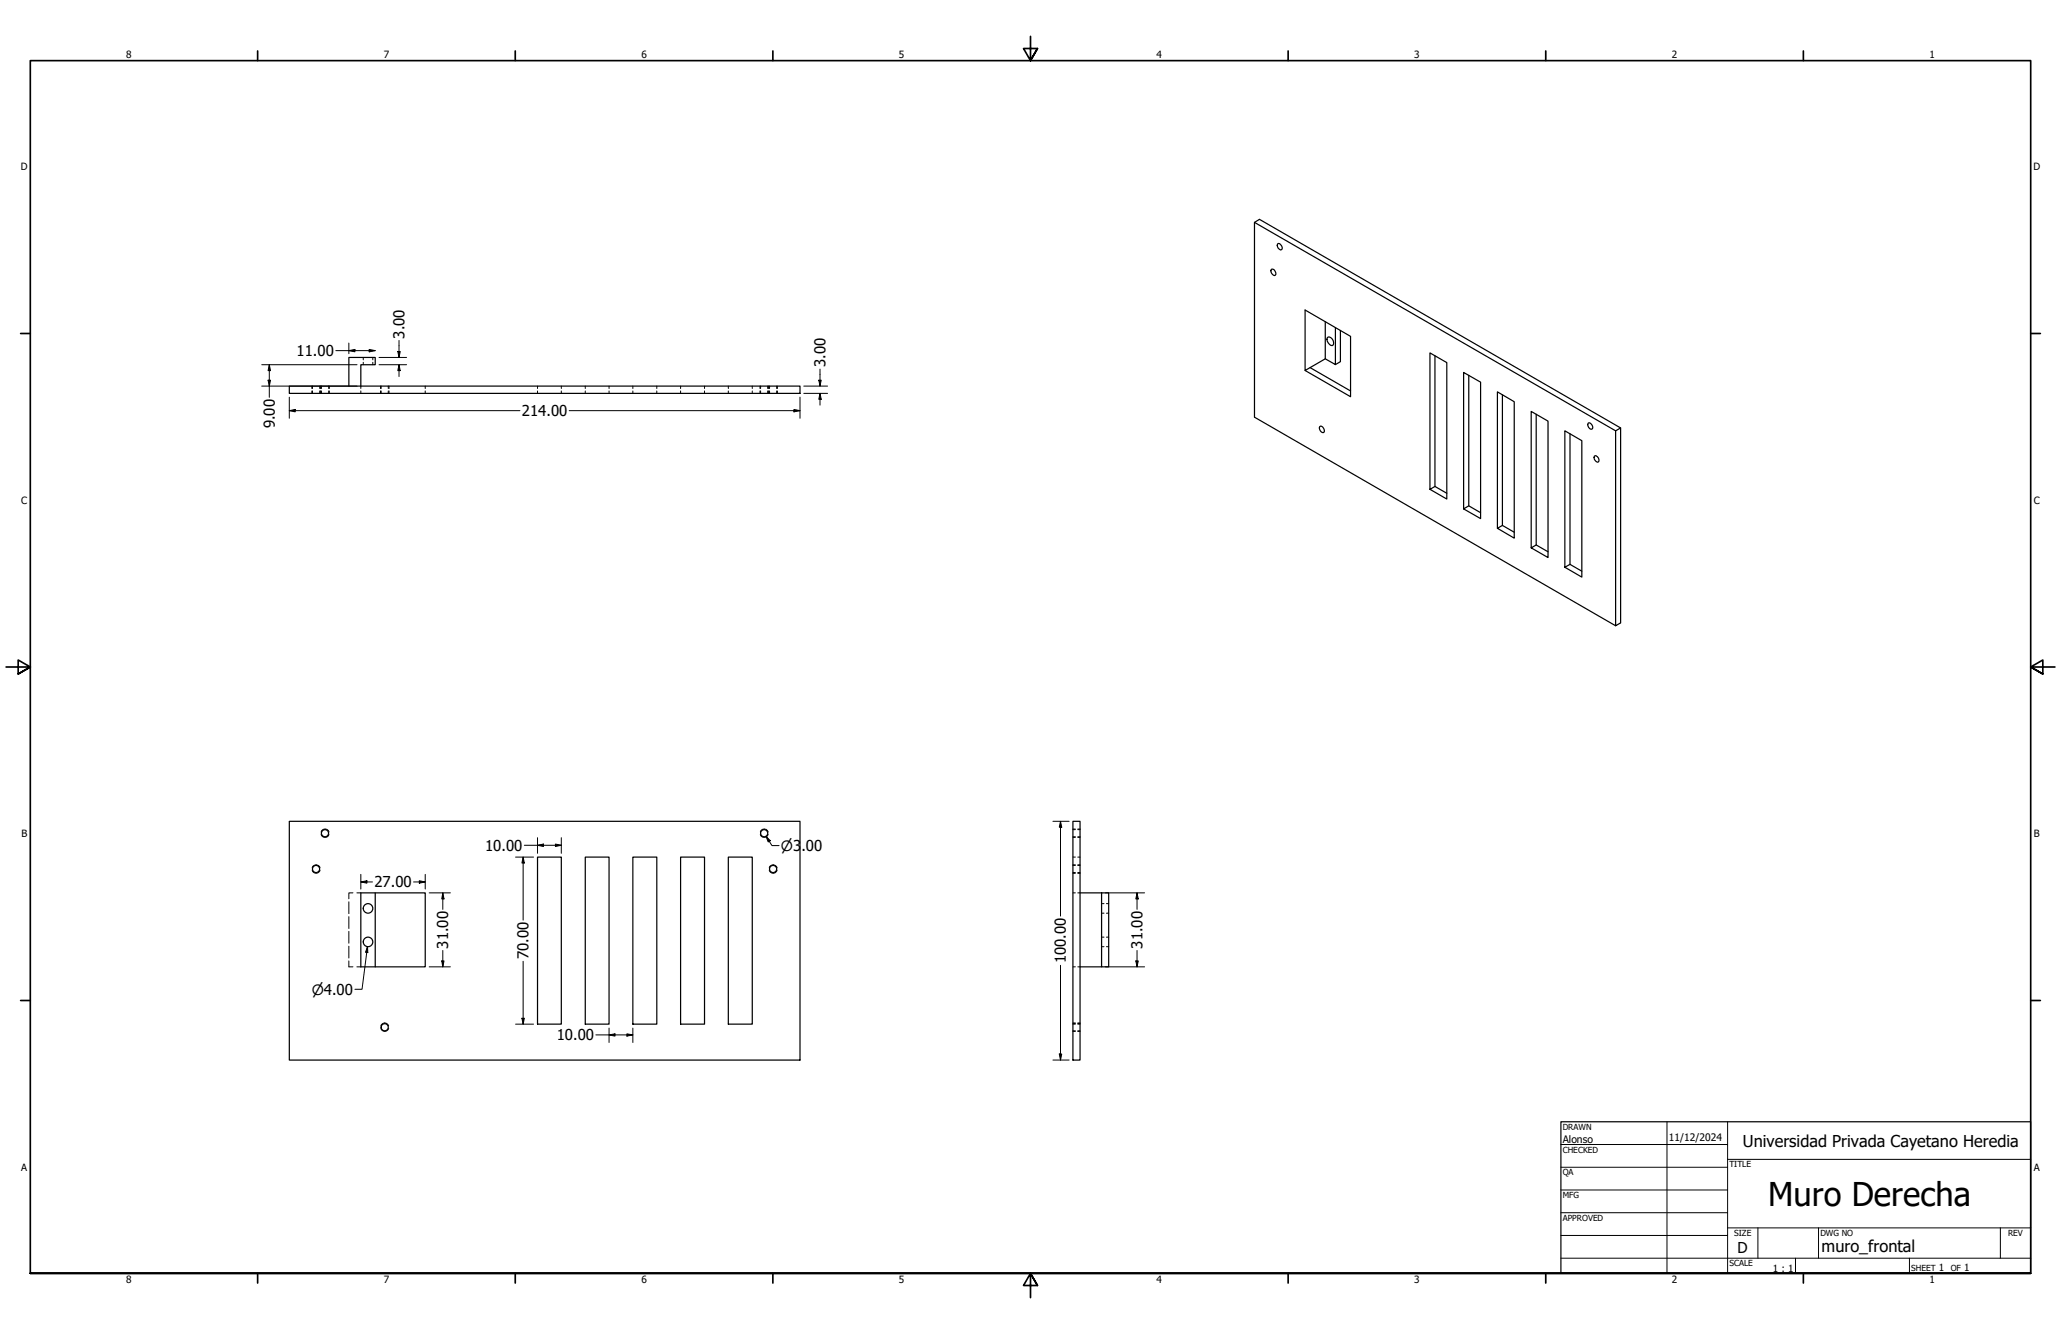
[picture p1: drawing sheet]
<svg xmlns="http://www.w3.org/2000/svg" width="864mm" height="559mm" viewBox="0 0 864 559" stroke-linecap="round" stroke-linejoin="round" font-family="sans-serif">
<!-- layer: Hidden (ANSI) -->
<g fill="none" stroke="#000" stroke-width=".42">
<path d="M152.2 149.7v1M152.2 151.8v1M156.2 149.7v1M156.2 151.8v1M130.9 161.7v1.1M130.9 163.8v1M134 161.7v1.1M134 163.8v1M134.7 161.7v1.1M134.7 163.8v1M137.7 161.7v1.1M137.7 163.8v1"/>
<path d="M151.2 161.7v1.1M151.2 163.8v1M159.7 161.7v1.1M159.7 163.8v1M162.7 161.7v1.1M162.7 163.8v1M178.2 161.7v1.1M178.2 163.8v1M225.2 161.7v1.1M225.2 163.8v1M235.2 161.7v1.1M235.2 163.8v1"/>
<path d="M245.2 161.7v1.1M245.2 163.8v1M255.2 161.7v1.1M255.2 163.8v1M265.2 161.7v1.1M265.2 163.8v1M275.2 161.7v1.1M275.2 163.8v1M285.2 161.7v1.1M285.2 163.8v1M295.2 161.7v1.1M295.2 163.8v1"/>
<path d="M305.2 161.7v1.1M305.2 163.8v1M315.2 161.7v1.1M315.2 163.8v1M318.7 161.7v1.1M318.7 163.8v1M321.7 161.7v1.1M321.7 163.8v1M322.5 161.7v1.1M322.5 163.8v1M325.4 161.7v1.1M325.4 163.8v1"/>
<path d="M449.6 359h1M449.6 347.5h1M449.6 350.5h1M451.6 359h1M451.6 347.5h1M451.6 350.5h1M146.2 377.8v4.9M147.9 374h-1.7v2.5M149.5 374h1.7M449.6 374h1M449.6 362.5h1M449.6 365.5h1"/>
<path d="M451.6 374h1M451.6 362.5h1M451.6 365.5h1M461.6 378.5h1M463.6 378.5h1M146.2 384v4.9M146.2 390.1v5M146.2 396.4v4.9M461.6 392.6h1M461.6 396.6h1M461.6 382.5h1M463.6 392.6h1"/>
<path d="M463.6 396.6h1M463.6 382.5h1M146.2 402.5v2.5h1.7M149.5 405h1.7M449.6 405h1M451.6 405h1M449.6 429h1M449.6 428.8h1M449.6 431.8h1M451.6 429h1M451.6 428.8h1M451.6 431.8h1"/>
</g>
<!-- layer: Hidden Narrow (ANSI) -->
<g fill="none" stroke="#000" stroke-width=".42">
<path d="M130.7 161.7v1.1M130.7 163.8v1M134.2 161.7v1.1M134.2 163.8v1M134.4 161.7v1.1M134.4 163.8v1M138 161.7v1.1M138 163.8v1M159.4 161.7v1.1M159.4 163.8v1M163 161.7v1.1M163 163.8v1"/>
<path d="M318.5 161.7v1.1M318.5 163.8v1M321.9 161.7v1.1M321.9 163.8v1M322.2 161.7v1.1M322.2 163.8v1M325.8 161.7v1.1M325.8 163.8v1M134.6 348.5a1.73 1.73 0 0 1 1.6-1.2 1.73 1.73 0 0 1 1.7 1.2M134.6 349.6a1.73 1.73 0 0 0 1.6 1.2 1.73 1.73 0 0 0 1.7-1.2M318.6 348.5a1.73 1.73 0 0 1 1.6-1.2 1.73 1.73 0 0 1 1.7 1.2M318.6 349.6a1.73 1.73 0 0 0 1.6 1.2 1.73 1.73 0 0 0 1.7-1.2"/>
<path d="M449.6 347.3h1M449.6 350.8h1M451.6 347.3h1M451.6 350.8h1M130.8 363.5a1.73 1.73 0 0 1 1.7-1.2 1.73 1.73 0 0 1 1.6 1.2M130.8 364.6a1.71 1.71 0 0 0 1.7 1.2 1.71 1.71 0 0 0 1.6-1.2M322.3 363.5a1.73 1.73 0 0 1 1.7-1.2 1.73 1.73 0 0 1 1.6 1.2M322.3 364.6a1.71 1.71 0 0 0 1.7 1.2 1.71 1.71 0 0 0 1.6-1.2M449.6 362.3h1M449.6 365.8h1M451.6 362.3h1M451.6 365.8h1"/>
<path d="M159.6 429.8a1.71 1.71 0 0 1 1.6-1.3 1.71 1.71 0 0 1 1.7 1.3M159.6 430.8a1.73 1.73 0 0 0 1.6 1.3 1.73 1.73 0 0 0 1.7-1.3M449.6 428.5h1M449.6 432.1h1M451.6 428.5h1M451.6 432.1h1"/>
</g>
<!-- layer: Visible (ANSI) -->
<g fill="none" stroke="#000" stroke-width=".51">
<path d="M525.7 93.2l151.3 87.3 2.1-1.2M532.6 113l.4-.3a1.83 1.83 0 0 1 1.4 2.6 1.77 1.77 0 0 1-1.8-2.3zM535.3 102.2l.3-.2a1.83 1.83 0 0 1 1.4 2.6 1.72 1.72 0 0 1-1.7-2.4zM555.3 134.7v15.6l4.3 2.4v-15.5M561.7 138.4v13.1l-2.1 1.2M546.9 155.2l19 11v-25.3l-19-11v25.3l2.1-1.2 16.9 9.8M555.3 150.3l-6.3 3.7M556.1 141.5l.4-.3a2.16 2.16 0 0 1 2 1.2 2.16 2.16 0 0 1-.3 2.4 2.79 2.79 0 0 1-2.1-3.3zM601.3 149v54.8l4.9 2.8M615.4 157.2v54.7l5 2.9M121.2 161.7h214v3.1h-214zM146.2 161.7v-12h11v3.1h-6v8.9"/>
<path d="M553 178.8l.3-.3a1.86 1.86 0 0 1 1.4 2.7 1.8 1.8 0 0 1-1.7-2.4zM629.5 165.4v54.7l5 2.8M643.7 173.5v54.8l5 2.8M665.4 177.4l.3-.3a1.83 1.83 0 0 1 1.4 2.6 1.72 1.72 0 0 1-1.7-2.3zM657.9 181.7v54.7l4.9 2.9M668 191.1l.4-.2a1.83 1.83 0 0 1 1.4 2.6 1.78 1.78 0 0 1-1.8-2.4zM677 180.5v81.6l2.1-1.2v-81.6l-151.4-87.4-2 1.3v81.6l151.3 87.3M601.3 203.8l-2.1 1.2v-57.2l7 4.1v57.1l-7-4M615.4 211.9l-2.1 1.3v-57.2l7.1 4.1v57.1l-7.1-4M629.5 220.1l-2.1 1.2v-57.2l7.1 4.2v57.1l-7.1-4.1M643.7 228.3l-2.1 1.2v-57.2l7.1 4.1v57.2l-7.1-4.1M657.9 236.4l-2.2 1.2v-57.1l7.1 4.1v57.1l-7.1-4.1"/>
<path d="M121.2 344h214v100.1h-214zM225.2 359h10v70h-10zM245.2 359h10v70h-10zM265.2 359h10v70h-10zM285.2 359h10v70h-10zM305.2 359h10v70h-10zM449.6 344h3v100.1h-3zM151.2 374h27v31h-27zM157.2 374v31M452.6 374h12v31h-3v-31M452.6 405h9"/>
<circle cx="136.2" cy="349" r="1.49"/>
<circle cx="320.2" cy="349" r="1.49"/>
<circle cx="132.4" cy="364" r="1.49"/>
<circle cx="323.9" cy="364" r="1.49"/>
<circle cx="154.2" cy="394.6" r="2"/>
<circle cx="154.2" cy="380.5" r="2"/>
<circle cx="161.2" cy="430.3" r="1.49"/>
</g>
<!-- layer: Border (ANSI) -->
<g fill="none" stroke="#000" stroke-width=".7">
<path d="M431.8 15.2v10.2l-2.9-5.1h5.8l-2.9 5.1 2.9-5.1M107.9 21.3v4.1M215.9 21.3v4.1M323.8 21.3v4.1M539.8 21.3v4.1M647.7 21.3v4.1M755.6 21.3v4.1M8.6 139.7h4.1M850.9 139.7h4.1M2.5 279.4h10.2l-5.1-2.9v5.8l5.1-2.9-5.1 2.9M861.1 279.4h-10.2l5.1-2.9v5.8l-5.1-2.9 5.1 2.9M8.6 419.1h4.1"/>
<path d="M850.9 419.1h4.1M12.7 533.4v-508h838.2v508h-838.2h838.2M107.9 533.4v4.1M215.9 533.4v4.1M323.8 533.4v4.1M434.7 538.5l-2.9-5.1 2.9 5.1h-5.8l2.9-5.1v10.2M539.8 533.4v4.1M647.7 533.4v4.1M755.6 533.4v4.1"/>
</g>
<!-- layer: Title (ANSI) -->
<g fill="none" stroke="#000" stroke-width=".42">
<path d="M654 479.4h69.9M698.5 469.9v63.5M723.9 469.9v63.5M654 488.9h69.9M654 498.5h69.9M723.9 485.6h127M654 508h69.9M654 517.5h69.9M723.9 514.3h127M736.6 514.3v12.7M762 514.3v12.7M838.2 514.3v12.7"/>
<path d="M654 527h196.9M752.3 527v6.4M800.1 527v6.4"/>
</g>
<path d="M654 469.9h196.9v63.5h-196.9z" fill="none" stroke="#000" stroke-width=".51"/>
<!-- layer: Dimension (ANSI) -->
<g fill="none" stroke="#000" stroke-width=".42">
<path d="M109.7 152.8h39.9M112.3 159.3h1l-.5 2.4zM112.8 152.8l.5 2.5h-1zM112.8 152.8v13.6M140.7 146.9h16.5M146.2 146.9l2.5-.5v1zM146.2 143.7v4.4M154.7 146.4l2.5 .5-2.5 .5zM158.8 152.8h11.6M158.8 149.7h11.6M166.7 147.3h1l-.5 2.4zM167.2 152.8l.5 2.5h-1z"/>
<path d="M167.2 142.6v7.1M167.2 152.8v4.9M343.1 159.3h1l-.5 2.4zM343.6 154.6v7.1M109.7 161.7h39.9M121.2 172l2.5-.5v1zM121.2 172h96.7M121.2 166.4v8.8M238.5 172h96.7M332.7 171.5l2.5 .5-2.5 .5zM335.2 166.4v8.8M336.8 164.8h10"/>
<path d="M336.8 161.7h10M343.6 164.8l.5 2.5h-1zM343.6 164.8v4.9M216 359h7.6M219.2 359l.5 2.5h-1zM219.2 359v26.4M219.7 354.1h15.5M225.2 354.1l2.5-.5v1zM225.2 350.9v6.5M232.7 353.6l2.5 .5-2.5 .5zM235.2 350.9v6.5M321 350.3l1.8 1.9-.9 .5z"/>
<path d="M321 350.3l2.5 3.9h3M441.2 344h6.8M444.4 344l.5 2.5h-1zM444.4 344v39.7M151.2 369.4l2.5-.5v1.1zM151.2 369.4h4.9M151.2 366.3v6.1M173.3 369.4h4.9M175.7 368.9l2.5 .5-2.5 .6zM178.2 366.3v6.1M179.8 374h8.9M185.5 374l.6 2.6h-1z"/>
<path d="M185.5 374v6.9M463.2 374h16.4M476.4 374l.5 2.6h-1zM476.4 374v6.9M154 396.5l.1 2.5-.9-.1zM154 396.5l-2.3 17.9h-3M185.5 398.1v6.9M476.4 398.1v6.9M179.8 405h8.9M185.1 402.5h1l-.6 2.5zM219.2 402.7v26.3M444.4 404.4v39.7"/>
<path d="M463.2 405h16.4M475.9 402.5h1l-.5 2.5zM216 429h7.6M218.7 426.5h1l-.5 2.5zM249.7 433.5h15.5M255.2 433.5l2.5-.4v.9zM255.2 430.7v6M262.7 433.1l2.5 .4-2.5 .5zM265.2 430.7v6M441.2 444.1h6.8M443.9 441.5h1l-.5 2.6z"/>
</g>
<g fill="#000">
<path d="M112.3 159.3h1l-.5 2.4zM112.8 152.8l.5 2.5h-1zM146.2 146.9l2.5-.5v1zM154.7 146.4l2.5 .5-2.5 .5zM166.7 147.3h1l-.5 2.4zM167.2 152.8l.5 2.5h-1zM343.1 159.3h1l-.5 2.4zM121.2 172l2.5-.5v1zM332.7 171.5l2.5 .5-2.5 .5zM343.6 164.8l.5 2.5h-1zM225.2 354.1l2.5-.5v1zM232.7 353.6l2.5 .5-2.5 .5z"/>
<path d="M321 350.3l1.8 1.9-.9 .5zM444.4 344l.5 2.5h-1zM151.2 369.4l2.5-.5v1.1zM175.7 368.9l2.5 .5-2.5 .6zM185.5 374l.6 2.6h-1zM219.2 359l.5 2.5h-1zM476.4 374l.5 2.6h-1zM154 396.5l.1 2.5-.9-.1zM185.1 402.5h1l-.6 2.5zM475.9 402.5h1l-.5 2.5zM218.7 426.5h1l-.5 2.5zM255.2 433.5l2.5-.4v.9z"/>
<path d="M262.7 433.1l2.5 .4-2.5 .5zM443.9 441.5h1l-.5 2.6z"/>
</g>
<text font-size="13.7" x="740.9" y="505">Muro Derecha</text>
<g font-size="6.9">
<text x="730.3" y="480.5">Universidad Privada Cayetano Heredia</text>
<text x="763.3" y="524.4">muro_frontal</text>
</g>
<g font-size="6.3">
<text x="169.5" y="141.8" transform="rotate(-90 169.5 141.8)">3.00</text>
<text x="124.3" y="149.2">11.00</text>
<text x="345.9" y="153.8" transform="rotate(-90 345.9 153.8)">3.00</text>
<text x="115.1" y="179.4" transform="rotate(-90 115.1 179.4)">9.00</text>
<text x="218.7" y="174.3">214.00</text>
<text x="203.3" y="356.4">10.00</text>
<text x="335.8" y="356.4">.00</text>
<text x="156.9" y="371.7">27.00</text>
<text x="187.8" y="397.3" transform="rotate(-90 187.8 397.3)">31.00</text>
<text x="221.5" y="401.8" transform="rotate(-90 221.5 401.8)">70.00</text>
<text x="478.7" y="397.3" transform="rotate(-90 478.7 397.3)">31.00</text>
<text x="446.7" y="403.5" transform="rotate(-90 446.7 403.5)">100.00</text>
<text x="233.3" y="435.8">10.00</text>
<text x="728.1" y="524.9">D</text>
</g>
<g font-size="6">
<text x="327.2" y="356.4">⌀3</text>
<text x="130.6" y="416.6">⌀4.00</text>
</g>
<g font-size="4.3">
<text x="654.8" y="478.6">Alonso</text>
<text x="699.3" y="478">11/12/2024</text>
</g>
<g font-size="4.2">
<text x="52.8" y="24.4">8</text>
<text x="160.8" y="24.4">7</text>
<text x="268.7" y="24.4">6</text>
<text x="376.7" y="24.4">5</text>
<text x="484.6" y="24.4">4</text>
<text x="592.6" y="24.4">3</text>
<text x="700.5" y="24.4">2</text>
<text x="808.5" y="24.4">1</text>
<text x="8.8" y="71.4">D</text>
<text x="852" y="71.4">D</text>
<text x="8.9" y="211.1">C</text>
<text x="852.2" y="211.1">C</text>
<text x="9" y="350.8">B</text>
<text x="852.2" y="350.8">B</text>
<text x="8.9" y="490.5">A</text>
<text x="852.2" y="490.5">A</text>
<text x="742.9" y="532.6">1 : 1</text>
<text x="812.4" y="532.6">1</text>
<text x="823" y="532.6">1</text>
<text x="52.8" y="537.5">8</text>
<text x="160.8" y="537.5">7</text>
<text x="268.7" y="537.5">6</text>
<text x="376.7" y="537.5">5</text>
<text x="484.6" y="537.5">4</text>
<text x="592.6" y="537.5">3</text>
<text x="700.5" y="537.5">2</text>
<text x="808.5" y="537.5">1</text>
</g>
<g font-size="3.5">
<text x="654.8" y="473.2">DRAWN</text>
<text x="654.8" y="482.8">CHECKED</text>
<text x="724.7" y="488.9">TITLE</text>
<text x="654.8" y="492.3">QA</text>
<text x="654.8" y="501.8">MFG</text>
<text x="654.8" y="511.4">APPROVED</text>
<text x="726.7" y="517.7">SIZE</text>
<text x="762.8" y="517.7">DWG NO</text>
<text x="841.4" y="517.7">REV</text>
<text x="724.7" y="530.4">SCALE</text>
<text x="800.9" y="532.6">SHEET</text>
<text x="817.4" y="532.6">OF</text>
</g>
</svg>
